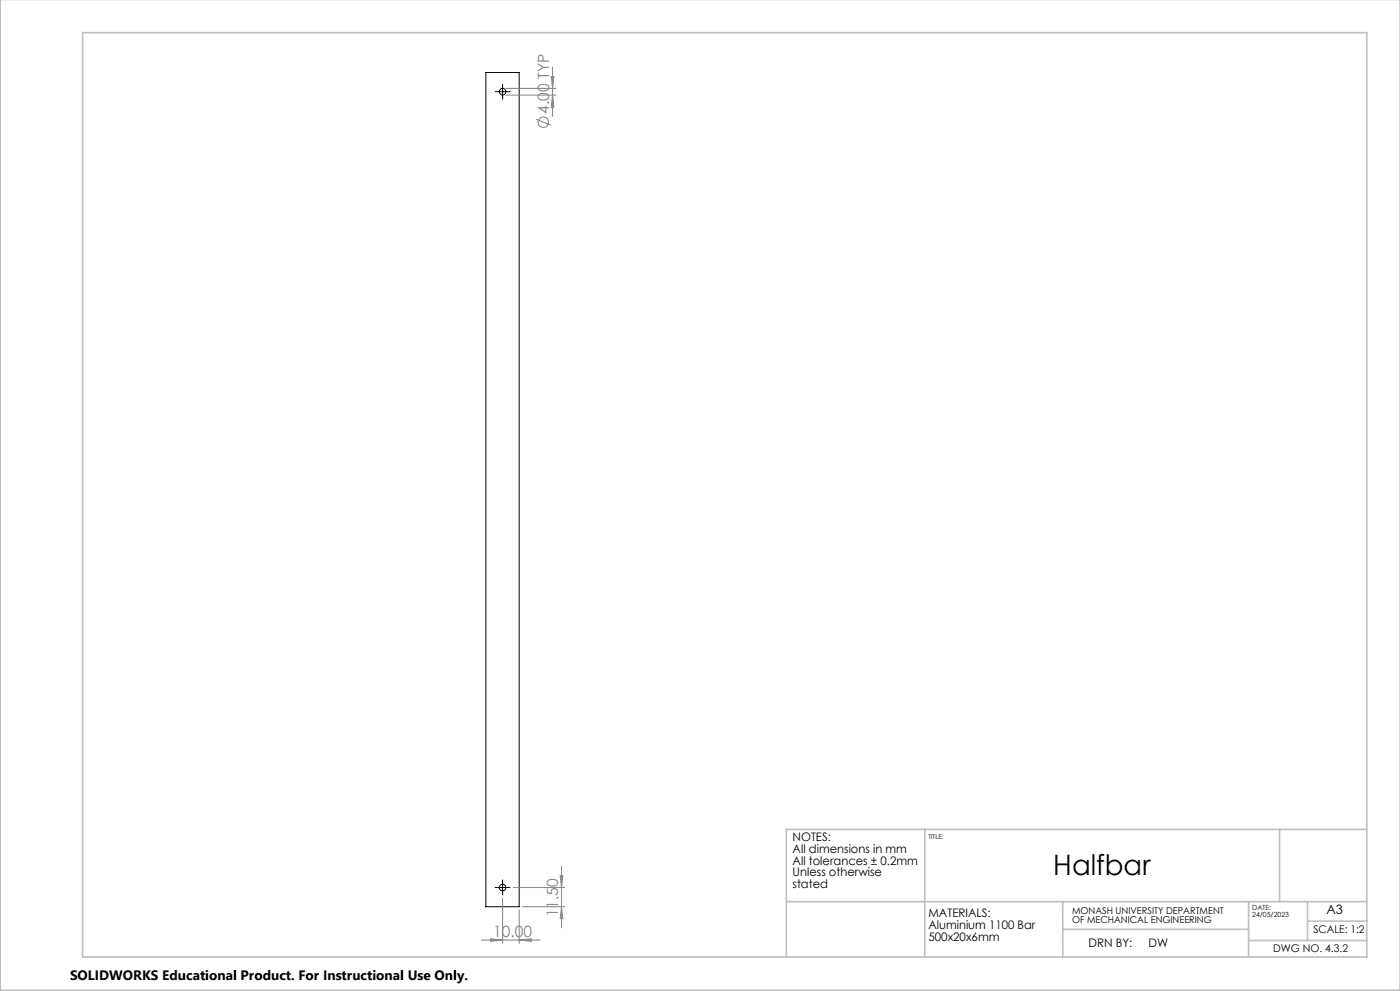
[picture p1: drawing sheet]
<svg xmlns="http://www.w3.org/2000/svg" width="420mm" height="297mm" viewBox="0 0 420 297" stroke-linecap="round" stroke-linejoin="round" font-family="sans-serif">
<g fill="none" stroke="#000" stroke-width=".3">
<path d="M145.8 21.7h10v250h-10zM149.5 27.5h2.5M150.8 26.2v2.5M149.5 266h2.5M150.8 264.8v2.4"/>
<circle cx="150.8" cy="27.5" r="1.01"/>
<circle cx="150.8" cy="266" r="1.01"/>
</g>
<g fill="none" stroke="#808080" stroke-width=".3">
<path d="M151.8 26.5h15M151.8 28.5h15M160.8 35.7l4.4 1.8M165.4 22.9h.8l-.4 3.6zM165.8 20.1v14.8M165.8 28.5l.4 3.6h-.8zM168.5 259.6v18.5M150.8 269.2v13.5M154 266h15.4M155.8 272.7v10M156.8 271.7h12.6M168.1 262.4h.7l-.3 3.6z"/>
<path d="M168.5 271.7l.3 3.6h-.7zM144.4 281.7h17.7M147.2 281.4l3.6 .3-3.6 .4zM155.8 281.7l3.5-.3v.7z"/>
<circle cx="163" cy="36.6" r="1.56"/>
</g>
<path d="M149.5 27.5h-1M150.8 26.2v-1M150.8 28.7v1M152 27.5h1M149.5 266h-1M150.8 264.7v-1M150.8 267.2v1M152 266h1" fill="none" stroke="#000" stroke-width=".3" stroke-dasharray="15.2 1.3 1.3 1.3"/>
<path d="M.1 -.1v296.9h419.9M24.8 9.8h385.2v277h-385.2zM277.4 248.6v38.2M383.9 248.6v21.6M410 248.6h-174.1v38.2M235.9 270.2h174.1M318.8 270.2v16.6M318.8 278.5h55.8M374.6 270.2v16.6M392.3 270.2v11.7M392.3 276h17.8M374.6 281.9h35.4" fill="none" stroke="#c0c0c0" stroke-width=".5"/>
<text font-size="8.5" x="316" y="262.1">Halfbar</text>
<g font-size="4.7" fill="#808080">
<text x="164.7" y="34" transform="rotate(-90 164.7 34)">4.00 TYP</text>
<text x="167.4" y="274.9" transform="rotate(-90 167.4 274.9)">11.50</text>
<text x="148" y="280.7">10.00</text>
</g>
<text font-size="4.1" x="21" y="293.7">SOLIDWORKS Educational Product. For Instructional Use Only.</text>
<text font-size="3.9" x="398" y="273.9">A3</text>
<g font-size="3.5">
<text x="237.8" y="252.1">NOTES:</text>
<text x="237.8" y="255.6">All dimensions in mm</text>
<text x="237.8" y="259.2">All tolerances ± 0.2mm</text>
<text x="237.8" y="262.7">Unless otherwise</text>
<text x="237.8" y="266.2">stated</text>
<text x="278.5" y="275">MATERIALS:</text>
<text x="278.5" y="278.5">Aluminium 1100 Bar</text>
<text x="278.5" y="282">500x20x6mm</text>
<text x="326.5" y="283.8">DRN BY:</text>
<text x="344.5" y="283.8">DW</text>
</g>
<g font-size="3.2">
<text x="394" y="279.5">SCALE: 1:2</text>
<text x="382" y="285.4">DWG NO. 4.3.2</text>
</g>
<g font-size="2.8">
<text x="321.6" y="273.9">MONASH UNIVERSITY DEPARTMENT</text>
<text x="321.6" y="276.8">OF MECHANICAL ENGINEERING</text>
</g>
<g font-size="2.1">
<text x="375.7" y="272.8">DATE:</text>
<text x="375.7" y="275">24/05/2023</text>
</g>
<text font-size="2" x="278.5" y="251.4">TITLE:</text>
</svg>
